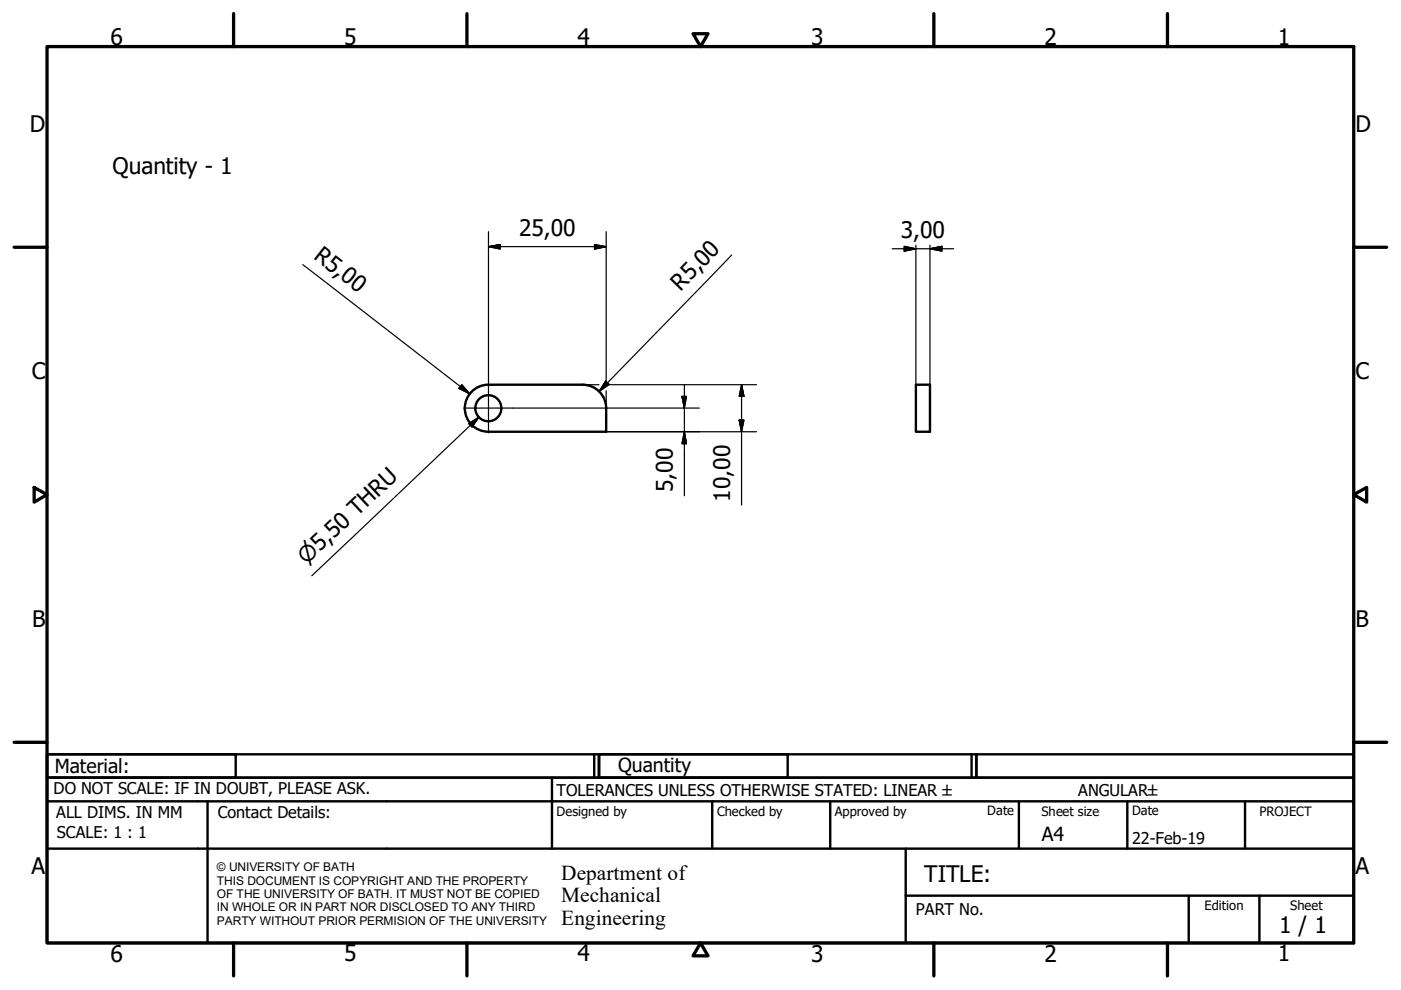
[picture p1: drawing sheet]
<svg xmlns="http://www.w3.org/2000/svg" width="297mm" height="210mm" viewBox="0 0 297 210" stroke-linecap="round" stroke-linejoin="round" font-family="sans-serif">
<!-- layer: Visible (ISO) -->
<g fill="none" stroke="#000" stroke-width=".51">
<path d="M103.5 81.6a5 5 0 0 0-4.9 5 5 5 0 0 0 4.9 4.9M103.6 81.6h19.9a5 5 0 0 1 5 5M128.5 86.5v5h-24.9M194.2 81.6h3v9.9h-3z"/>
<circle cx="103.5" cy="86.6" r="2.76"/>
</g>
<!-- layer: Border (ISO) -->
<g fill="none" stroke="#000" stroke-width=".7">
<path d="M10 9.9h277v190h-277zM49.5 2.9v7M99 2.9v7M146.9 7.1h3.2l-1.6 2.8zM198 2.9v7M247.5 2.9v7M3 52.4h7M287 52.4h7M7.2 103.3l2.8 1.6-2.8 1.6zM287 104.9l2.8-1.6v3.2zM3 157.4h7M287 157.4h7"/>
<path d="M49.5 199.9v7M99 199.9v7M148.5 199.9l1.6 2.8h-3.2zM198 199.9v7M247.5 199.9v7"/>
</g>
<!-- layer: Title (ISO) -->
<g fill="none" stroke="#000" stroke-width=".51">
<path d="M10 159.9h40v5h-40zM10 159.9h117v5h-117zM126 159.9v5M127 159.9h40v5h-40zM127 159.9h80v5h-80zM206 159.9v5M207 159.9h80v5h-80zM10 169.9v-5h277v5M10 169.9h277v30h-277zM10 179.9h277M44 169.9v30M117 164.9v15"/>
<path d="M151 169.9v10M176 169.9v10M192 179.9v20M216 169.9v10M239 169.9v10M264 169.9v10M192 189.9h95M252 189.9v10M267 189.9v10"/>
</g>
<!-- layer: Dimension (ISO) -->
<g fill="none" stroke="#000" stroke-width=".25">
<path d="M64.2 56.1l35.4 27.4M103.6 52.3l2.4-.4v.9zM103.6 52.3h24.9M103.6 49.1v32.2M126 51.9l2.5 .4-2.5 .5zM128.5 49.1v32M155.1 54.1l-28 28.9M189.2 52.7h13M191.7 52.2l2.5 .5-2.5 .5zM194.2 52v29.6M197.2 52.7l2.5-.5v1zM197.2 52v29.6"/>
<path d="M97.9 81.6l1.7 1.9-2.3-1.2zM108.8 86.5h39.5M123.6 81.6h3.4M128.4 80.8l.8 .7-2.1 1.5zM128.5 82.8v3.7M128.5 91.5h31.9M129 81.6h31.4M144.6 84h.9l-.4 2.5zM145.1 91.5l.4 2.6h-.9zM145.1 81.6v23.5M156.7 89.1h1l-.5 2.4zM157.2 81.6l.5 2.4h-1z"/>
<path d="M157.2 81.6v25.5"/>
</g>
<g fill="#000" stroke="#000" stroke-width=".25">
<path d="M103.6 52.3l2.4-.4zM103.6 52.3l2.4-.4v.9zM126 52.8l2.5-.5zM126 51.9l2.5 .4-2.5 .5zM191.7 53.2l2.5-.5zM191.7 52.2l2.5 .5-2.5 .5zM197.2 52.7l2.5-.5zM197.2 52.7l2.5-.5v1zM97.3 82.3l2.3 1.2zM97.9 81.6l1.7 1.9-2.3-1.2zM128.4 80.8l-1.3 2.2zM128.4 80.8l.8 .7-2.1 1.5z"/>
<path d="M144.6 84l.5 2.5zM144.6 84h.9l-.4 2.5zM145.1 91.5l.4 2.6zM145.1 91.5l.4 2.6h-.9zM156.7 89.1l.5 2.4zM156.7 89.1h1l-.5 2.4zM157.2 81.6l.5 2.4zM157.2 81.6l.5 2.4h-1z"/>
</g>
<!-- layer: Center Mark (ISO) -->
<path d="M98.3 86.5h10.5M103.6 81.3v10.5" fill="none" stroke="#000" stroke-width=".25"/>
<!-- layer: Symbol (ISO) -->
<path d="M99.4 89.8l2.1-1.4-1.4 2.1zM101.5 88.4l-35.4 33.7" fill="none" stroke="#000" stroke-width=".25"/>
<path d="M101.5 88.4l-1.4 2.1zM99.4 89.8l2.1-1.4-1.4 2.1z" fill="#000" stroke="#000" stroke-width=".25"/>
<g font-size="4.8">
<text x="23.4" y="9.5">6</text>
<text x="73" y="9.5">5</text>
<text x="122.4" y="9.5">4</text>
<text x="172" y="9.5">3</text>
<text x="221.4" y="9.5">2</text>
<text x="271" y="9.5">1</text>
<text x="6.3" y="27.9">D</text>
<text x="287.4" y="27.9">D</text>
<text x="23.9" y="36.9">Quantity - 1</text>
<text x="110" y="49.9">25,00</text>
<text x="191" y="50.4">3,00</text>
<text x="66.3" y="54.7" transform="rotate(38 66.3 54.7)">R5,00</text>
<text x="144.3" y="61.8" transform="rotate(-46 144.3 61.8)">R5,00</text>
<text x="6.7" y="80.4">C</text>
<text x="287.4" y="80.4">C</text>
<text x="142.7" y="104.4" transform="rotate(-90 142.7 104.4)">5,00</text>
<text x="154.8" y="106.3" transform="rotate(-90 154.8 106.3)">10,00</text>
<text x="6.8" y="132.9">B</text>
<text x="287.4" y="132.9">B</text>
<text x="6.7" y="185.4">A</text>
<text x="287.4" y="185.4">A</text>
<text x="196" y="187">TITLE:</text>
<text x="271.2" y="197.8">1 / 1</text>
<text x="23.4" y="203.9">6</text>
<text x="73" y="203.8">5</text>
<text x="122.4" y="203.8">4</text>
<text x="172" y="203.9">3</text>
<text x="221.4" y="203.9">2</text>
<text x="271" y="203.8">1</text>
</g>
<text font-size="4.6" x="65" y="119.8" transform="rotate(-43 65 119.8)">⌀5,50 THRU</text>
<g font-size="4.5">
<text x="119" y="186.5">Department of</text>
<text x="119" y="191.3">Mechanical</text>
<text x="119" y="196.1">Engineering</text>
</g>
<g font-size="4.1">
<text x="11.6" y="163.9">Material:</text>
<text x="131.1" y="163.7">Quantity</text>
<text x="220.9" y="178.4">A4</text>
</g>
<g font-size="3.4">
<text x="11.4" y="168.4">DO NOT SCALE: IF IN DOUBT, PLEASE ASK.</text>
<text x="11.9" y="173.5">ALL DIMS. IN MM</text>
<text x="46.2" y="173.5">Contact Details:</text>
<text x="118" y="168.8">TOLERANCES UNLESS OTHERWISE STATED: LINEAR ±</text>
<text x="228.6" y="168.8">ANGULAR±</text>
<text x="12.1" y="177.6">SCALE: 1 : 1</text>
<text x="240" y="178.9">22-Feb-19</text>
<text x="194.2" y="194.1">PART No.</text>
</g>
<g font-size="2.7">
<text x="118" y="173">Designed by</text>
<text x="152" y="173">Checked by</text>
<text x="177" y="173">Approved by</text>
<text x="209.3" y="172.9">Date</text>
<text x="220.8" y="173">Sheet size</text>
<text x="240" y="172.9">Date</text>
<text x="267" y="172.9">PROJECT</text>
<text x="255.4" y="193">Edition</text>
<text x="273.6" y="193">Sheet</text>
</g>
<g font-size="2.5">
<text x="46" y="184.8">© UNIVERSITY OF BATH</text>
<text x="46" y="187.6">THIS DOCUMENT IS COPYRIGHT AND THE PROPERTY</text>
<text x="46" y="190.4">OF THE UNIVERSITY OF BATH. IT MUST NOT BE COPIED</text>
<text x="46" y="193.2">IN WHOLE OR IN PART NOR DISCLOSED TO ANY THIRD</text>
<text x="46" y="196.1">PARTY WITHOUT PRIOR PERMISION OF THE UNIVERSITY</text>
</g>
</svg>
